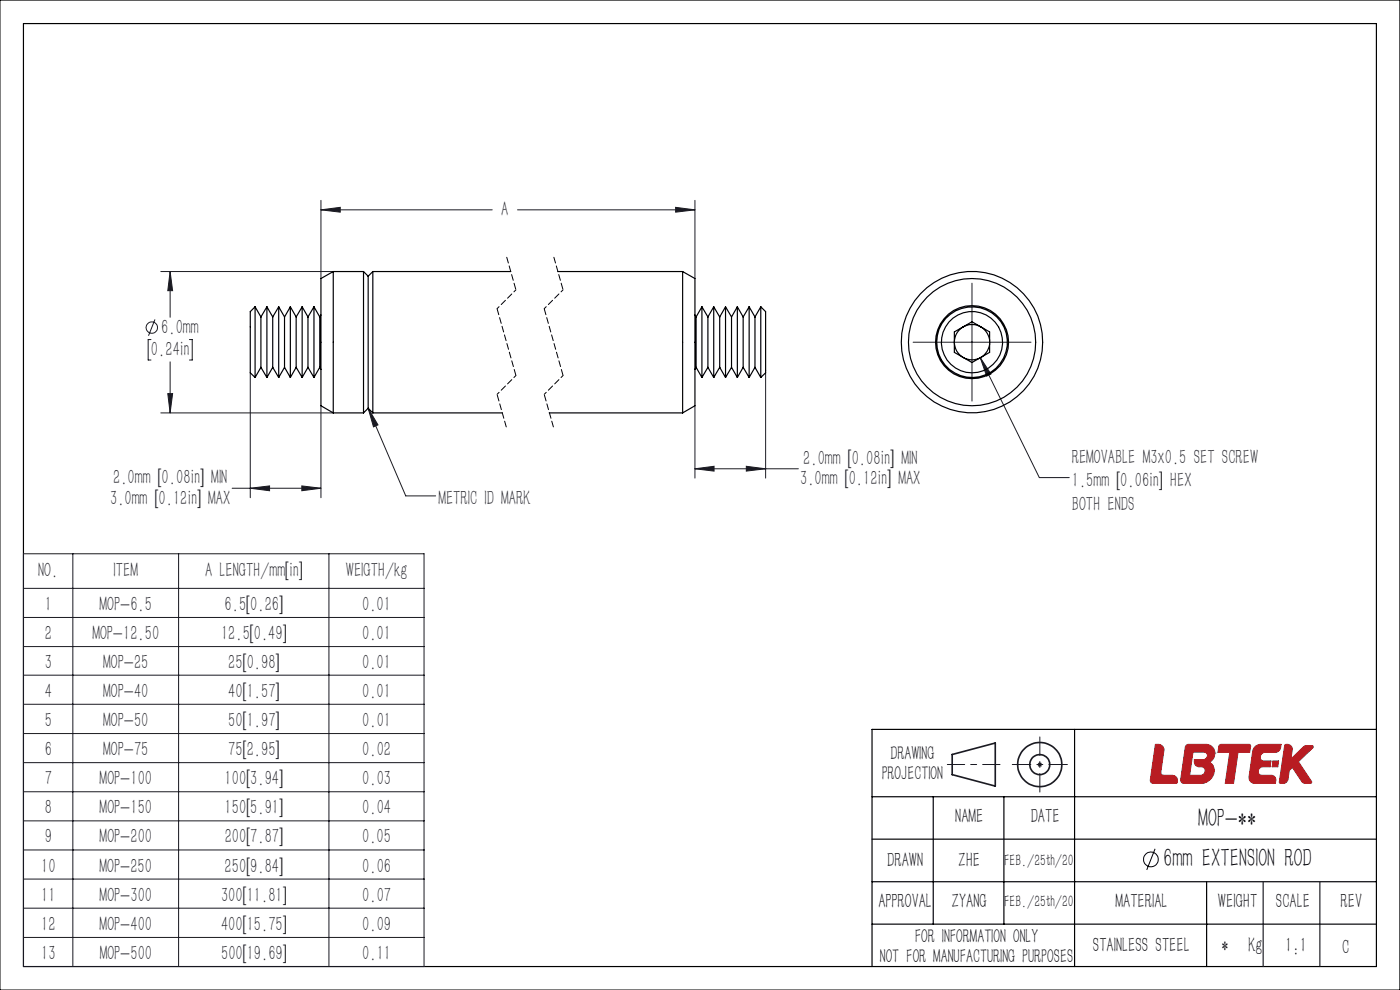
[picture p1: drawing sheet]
<svg xmlns="http://www.w3.org/2000/svg" width="297mm" height="210mm" viewBox="0 0 297 210" stroke-linecap="round" stroke-linejoin="round" font-family="sans-serif">
<path d="M220.1 162.2h1M220.2 161.8l.7 .8M220.6 161.7v1M220.9 161.8l-.7 .8" fill="none" stroke="#191924" stroke-width=".21"/>
<g fill="none" stroke="#191924" stroke-width=".35">
<path d="M202 160l9.1-2.4v9.1l-9.1-2.4z"/>
<circle cx="220.6" cy="162.2" r="4.7"/>
<circle cx="220.6" cy="162.2" r="2.13"/>
</g>
<path d="M245.1 157.9h.8a1.16 1.16 0 0 1 1 1.3l-.6 4.6a.6 .6 0 0 0 .6 .7h1.8a1.03 1.03 0 0 1 1 .5 1.03 1.03 0 0 1-.1 1.2h-4.9l-.5-.2-.1-.2zM251.5 158.2l.5-.3h3.9a2 2 0 0 1 1.9 1.7 2 2 0 0 1-1.3 2.1l.3 .1a1.83 1.83 0 0 1 .7 2.2 2.91 2.91 0 0 1-2.8 2.2h-3.5a.73 .73 0 0 1-.7-.9zM257.7 159.7h.1M258.7 158.1l.3-.2h6l.3 .2-.2 1.5h-2.5l-.9 6.6h-1.8l1-6.6h-2.5zM266.2 158.4l1.1-.5h4.5l-.1 .7a1.16 1.16 0 0 1-1.2 1h-2.1a.93 .93 0 0 0-1 .8 .93 .93 0 0 0 .7 1h1.5l-.1 1.3h-1.6a.91 .91 0 0 0-1 .7 .91 .91 0 0 0 .8 1.1h2a.98 .98 0 0 1 1 1.1l-.1 .6h-4.5a1.28 1.28 0 0 1-1.1-1.5l.7-5.3zM272.6 158a1.1 1.1 0 0 1 1.5 1.1l-.2 1.9 2.9-2.8h1.7v.4l-3.1 3 2.9 4.4-.2 .2h-1.4l-.4-.3-2.1-3.1-.7 .6-.2 1.8a1.22 1.22 0 0 1-1.6 1l-.2-.1-.1-.2zM255.7 163.6h.1M256.2 160.3h.1M256.2 160.3a.71 .71 0 0 0-.7-.7h-2.4l-.7 4.9h2.4a.98 .98 0 0 0 .9-.9M256.2 160.3a.99 .99 0 0 1-1 .8h-1.8a1.15 1.15 0 0 0 .4 1.4l1 .2a.79 .79 0 0 1 .9 .9M270.1 161.4h1.2l-.2 1.3h-1.2z" fill="none" stroke="#a72b30" stroke-width=".21"/>
<path d="M0 0h297v210h-297z" fill="none" stroke="#000" stroke-width=".21"/>
<path d="M5 5h287v200h-287zM228 154.7v50.3M292 154.7h-107v50.3M185 178h107M185 169h107M198 169v27M213 169v27M185 196h107M185 187h107M256 187v18" fill="none" stroke="#000" stroke-width=".25"/>
<path d="M201 162.2h11.1" fill="none" stroke="#191924" stroke-width=".21" stroke-dasharray="30.5 1.3 1.3 1.3" stroke-dashoffset="26.8"/>
<path d="M220.6 156.3v11.7M214.7 162.2h11.7" fill="none" stroke="#191924" stroke-width=".21" stroke-dasharray="30.5 1.3 1.3 1.3" stroke-dashoffset="26.5"/>
<path d="M268 187v18M280 187v18" fill="none" stroke="#191924" stroke-width=".25"/>
<path d="M245.1 157.9l1.2 .1 .5 .4 .1 .5-.6 5.2 .5 .4h2.1l.3 .1 .6 .6v.8l-.2 .1-5.1 .1-.4-.3-.1-.5zM253.1 159.6l-.7 4.9 2.7-.1 .6-.7-.1-.6-.5-.4-1.3-.2-.4-.7v-.7h2l.6-.5 .1-.6-.6-.4zM251.7 158l.3-.1h4l1.1 .4 .4 .5 .2 .8-.3 1.3-.9 .8 .6 .4a2.52 2.52 0 0 1-.9 3.7l-1.2 .4h-4l-.4-.3-.1-.6 1-6.9zM258.7 158l.3-.1h6l.3 .2-.2 1.5h-2.5l-.9 6.6h-1.8l1-6.6h-2.5zM266.2 158.4l.4-.3 .7-.2h4.5l-.2 1-.5 .5-.4 .2h-2.6l-.5 .4-.3 .6 .1 .5 .4 .3h1.8l-.1 1.3h-1.7l-.5 .1-.4 .7 .1 .6 .5 .4 2.7 .1 .3 .3 .2 .4-.1 .9h-4.6l-.5-.3-.4-.4-.1-.8 .7-5.4zM270.1 161.4h1.2l-.2 1.3h-1.2zM272.6 158l-1.1 8.1 .9 .1 .6-.4 .3-.5 .2-1.9 .7-.6 2.2 3.2 .3 .2h1.4l.2-.4-2.9-4.2 3.2-3-.1-.4h-1.8l-2.8 2.8 .2-2.4-.3-.5-.4-.2z" fill-rule="evenodd" fill="#b81c22"/>
<g fill="none" stroke="#191924" stroke-width=".21">
<path d="M34.1 57.6h36.6M36.1 57.6l.5 4.1h-1zM36.1 57.6v9.7M68.1 44.5l4.1-.5v1zM68.1 42.5v16.6M68.1 44.5h36.3M109.8 44.5h37.6M143.3 44l4.1 .5-4.1 .5zM147.4 42.5v16.6M32 72h-.6v4.4h.6M32.9 67.8l-1.4 3.4M36.1 76.8v10.8"/>
<path d="M40.2 72h.6v4.4h-.6M53.1 79.1v26.5M162.4 79.1v22.3M193.7 72.6h25M206.2 60.1v25M208 75.9l2.2 3.4-.9 .5zM208 75.9l12.5 25.4h6.3M34.1 87.6h36.6M35.6 83.5h1l-.5 4.1zM68.1 86.1v19.5M78.1 86.6l2.1 3.5-1 .4zM78.1 86.6l8 18.6h6.3"/>
<path d="M147.4 99.4l4.1-.5v1zM147.4 86.1v15.3M147.4 99.4h22M158.3 98.9l4.1 .5-4.1 .5zM5 117.5h85v87.5h-85zM15.5 117.5v87.5M37.9 117.5v87.5M49.2 103.6h18.9M53.1 103.6l4.1-.5v1zM64 103.1l4.1 .5-4.1 .5zM69.8 117.5v87.5M5 124.8h85"/>
<path d="M5 131h85M5 137.2h85M5 143.2h85M5 149.4h85M5 155.6h85M5 161.8h85M5 167.9h85M5 174.1h85M5 180.3h85M5 186.5h85M5 192.6h85M5 198.9h85"/>
<circle cx="32.2" cy="69.5" r="1.21"/>
</g>
<g fill="none" stroke="#000" stroke-width=".21">
<path d="M245 180l-1.7 4.5"/>
<circle cx="244.1" cy="182.3" r="1.56"/>
</g>
<path d="M107.4 54.4l2 7.1M117.4 54.4l2 7.1M105.4 83.7l2 7M115.4 83.7l2 7" fill="none" stroke="#000" stroke-width=".21" stroke-dasharray="1.3 .6" stroke-dashoffset="-.2"/>
<path d="M109.4 61.5l-4 4M109.4 79.7l-4 4M119.4 61.5l-4 4M119.4 79.7l-4 4" fill="none" stroke="#000" stroke-width=".21" stroke-dasharray="1.3 .6" stroke-dashoffset=".7"/>
<path d="M105.4 65.5l4 14.2M115.4 65.5l4 14.2" fill="none" stroke="#000" stroke-width=".21" stroke-dasharray="1.3 .6" stroke-dashoffset="-.1"/>
<g fill="#191924">
<path d="M78.1 86.6l2.1 3.5-1 .4zM208 75.9l2.2 3.4-.9 .5z"/>
<path d="M36.1 57.6l.5 4.1h-1zM35.6 83.5h1l-.5 4.1z"/>
<path d="M147.4 99.4l4.1-.5v1zM158.3 98.9l4.1 .5-4.1 .5z"/>
<path d="M68.1 44.5l4.1-.5v1zM143.3 44l4.1 .5-4.1 .5zM53.1 103.6l4.1-.5v1zM64 103.1l4.1 .5-4.1 .5z"/>
</g>
<g fill="none" stroke="#000" stroke-width=".25">
<path d="M70.7 57.6v30M70.7 57.6l-2.6 1.5v27l2.6 1.5M70.7 57.6h6.4M77.1 57.6v30M77.1 57.6l1 1M78.1 58.6v28M79.1 57.6v30M79.1 57.6h29.2M79.1 57.6l-1 1M118.3 57.6h26.5M144.8 57.6v30M144.8 57.6l2.6 1.5v27l-2.6 1.5"/>
<path d="M54.1 65.1v15M54.1 65.1l-1 1v13l1 1M54.1 65.1l1.3 2.1M55.4 67.2v10.7M55.4 77.9l-1.3 2.2M55.4 77.9l1.2 2.2M56.6 65.1v15M56.6 65.1l-1.2 2.1M56.6 65.1l1.3 2.1M57.9 67.2v10.7M57.9 77.9l1.2 2.2M57.9 77.9l-1.3 2.2"/>
<path d="M59.1 65.1v15M59.1 65.1l-1.2 2.1M59.1 65.1l1.3 2.1M60.4 67.2v10.7M60.4 77.9l-1.3 2.2M60.4 77.9l1.2 2.2M61.6 65.1v15M61.6 65.1l1.2 2.1M61.6 65.1l-1.2 2.1M62.8 67.2v10.7M62.8 77.9l-1.2 2.2M62.8 77.9l1.3 2.2"/>
<path d="M64.1 65.1v15M64.1 65.1l-1.3 2.1M64.1 65.1l1.2 2.1M65.3 67.2v10.7M65.3 77.9l-1.2 2.2M65.3 77.9l1.3 2.2M66.6 65.1v15M66.6 65.1l1.2 2.1M66.6 65.1l-1.3 2.1M67.8 67.2v10.7M67.8 77.9l-1.2 2.2M67.8 77.9l.3 .5"/>
<path d="M68.1 66.8l-.3 .4M147.4 66.8l.3 .4M147.7 67.2v10.7M147.7 77.9l-.3 .5M147.7 77.9l1.2 2.2M148.9 65.1v15M148.9 65.1l-1.2 2.1M148.9 65.1l1.3 2.1M150.2 67.2v10.7M150.2 77.9l1.2 2.2M150.2 77.9l-1.3 2.2M151.4 65.1v15"/>
<path d="M151.4 65.1l-1.2 2.1M151.4 65.1l1.3 2.1M152.7 67.2v10.7M152.7 77.9l1.2 2.2M152.7 77.9l-1.3 2.2M153.9 65.1v15M153.9 65.1l-1.2 2.1M153.9 65.1l1.3 2.1M155.2 67.2v10.7M155.2 77.9l1.2 2.2M155.2 77.9l-1.3 2.2M156.4 65.1v15"/>
<path d="M156.4 65.1l1.3 2.1M156.4 65.1l-1.2 2.1M157.7 67.2v10.7M157.7 77.9l1.2 2.2M157.7 77.9l-1.3 2.2M158.9 65.1v15M158.9 65.1l1.3 2.1M158.9 65.1l-1.2 2.1M160.2 67.2v10.7M160.2 77.9l-1.3 2.2M160.2 77.9l1.2 2.2M161.4 65.1v15"/>
<path d="M161.4 65.1l1 1v13l-1 1M161.4 65.1l-1.2 2.1M202.5 70.4l3.7-2.1 3.7 2.1v4.3l-3.7 2.2-3.7-2.2zM70.7 87.6h6.4M78.1 86.6l1 1M78.1 86.6l-1 1M79.1 87.6h27.4M116.5 87.6h28.3"/>
<circle cx="206.2" cy="72.6" r="3.7"/>
<circle cx="206.2" cy="72.6" r="7.8"/>
<circle cx="206.2" cy="72.6" r="7.5"/>
<circle cx="206.2" cy="72.6" r="15"/>
<circle cx="206.2" cy="72.6" r="13.5"/>
<circle cx="206.2" cy="72.6" r="6.5"/>
</g>
<g font-size="5.6">
<text x="254.2" y="175.4">MOP-**</text>
<text x="246.8" y="183.9">6mm EXTENSION ROD</text>
</g>
<g font-size="4.4" fill="#191924">
<text x="106.3" y="45.8">A</text>
<text x="34.2" y="70.8">6.0mm</text>
<text x="32" y="75.5">0.24in</text>
<text x="170.4" y="98.5">2.0mm [0.08in] MIN</text>
<text x="227.4" y="98.3">REMOVABLE M3x0.5 SET SCREW</text>
<text x="23.4" y="107">3.0mm [0.12in] MAX</text>
<text x="24" y="102.7">2.0mm [0.08in] MIN</text>
<text x="93" y="107.2">METRIC ID MARK</text>
<text x="169.8" y="102.9">3.0mm [0.12in] MAX</text>
<text x="227.4" y="103.3">1.5mm [0.06in] HEX</text>
<text x="227.4" y="108.3">BOTH ENDS</text>
<text x="8.1" y="122.4">NO.</text>
<text x="24.1" y="122.4">ITEM</text>
<text x="43.5" y="122.4">A LENGTH/mm[in]</text>
<text x="73.4" y="122.4">WEIGTH/kg</text>
<text x="9.5" y="129.6">1</text>
<text x="21.1" y="129.6">MOP-6.5</text>
<text x="47.7" y="129.6">6.5[0.26]</text>
<text x="76.8" y="129.6">0.01</text>
<text x="9.5" y="135.8">2</text>
<text x="19.6" y="135.8">MOP-12.50</text>
<text x="46.9" y="135.8">12.5[0.49]</text>
<text x="76.8" y="135.8">0.01</text>
<text x="9.5" y="141.9">3</text>
<text x="21.9" y="141.9">MOP-25</text>
<text x="48.4" y="141.9">25[0.98]</text>
<text x="76.8" y="141.9">0.01</text>
<text x="9.5" y="148">4</text>
<text x="21.9" y="148">MOP-40</text>
<text x="48.4" y="148">40[1.57]</text>
<text x="76.8" y="148">0.01</text>
<text x="9.5" y="154.2">5</text>
<text x="21.9" y="154.2">MOP-50</text>
<text x="48.4" y="154.2">50[1.97]</text>
<text x="76.8" y="154.2">0.01</text>
<text x="9.5" y="160.4">6</text>
<text x="21.9" y="160.4">MOP-75</text>
<text x="48.4" y="160.4">75[2.95]</text>
<text x="76.8" y="160.4">0.02</text>
<text x="9.5" y="166.5">7</text>
<text x="21.1" y="166.5">MOP-100</text>
<text x="47.7" y="166.5">100[3.94]</text>
<text x="76.8" y="166.5">0.03</text>
<text x="9.5" y="172.7">8</text>
<text x="21.1" y="172.7">MOP-150</text>
<text x="47.7" y="172.7">150[5.91]</text>
<text x="76.8" y="172.7">0.04</text>
<text x="9.5" y="178.9">9</text>
<text x="21.1" y="178.9">MOP-200</text>
<text x="47.7" y="178.9">200[7.87]</text>
<text x="76.8" y="178.9">0.05</text>
<text x="8.7" y="185.1">10</text>
<text x="21.1" y="185.1">MOP-250</text>
<text x="47.7" y="185.1">250[9.84]</text>
<text x="76.8" y="185.1">0.06</text>
<text x="8.7" y="191.3">11</text>
<text x="21.1" y="191.3">MOP-300</text>
<text x="46.9" y="191.3">300[11.81]</text>
<text x="76.8" y="191.3">0.07</text>
<text x="8.7" y="197.4">12</text>
<text x="21.1" y="197.4">MOP-400</text>
<text x="46.9" y="197.4">400[15.75]</text>
<text x="76.8" y="197.4">0.09</text>
<text x="8.7" y="203.6">13</text>
<text x="21.1" y="203.6">MOP-500</text>
<text x="46.9" y="203.6">500[19.69]</text>
<text x="76.8" y="203.6">0.11</text>
</g>
<g font-size="4.4">
<text x="202.7" y="174.7">NAME</text>
<text x="218.7" y="174.7">DATE</text>
<text x="188.2" y="184">DRAWN</text>
<text x="203.3" y="184">ZHE</text>
<text x="186.3" y="192.7">APPROVAL</text>
<text x="202" y="192.7">ZYANG</text>
<text x="236.6" y="192.7">MATERIAL</text>
<text x="258.4" y="192.7">WEIGHT</text>
<text x="270.7" y="192.7">SCALE</text>
<text x="284.4" y="192.7">REV</text>
<text x="231.9" y="201.9">STAINLESS STEEL</text>
<text x="259.1" y="201.9">*</text>
<text x="264.9" y="201.9">Kg</text>
<text x="272.7" y="201.9">1:1</text>
<text x="284.8" y="202.4">C</text>
</g>
<g font-size="4.2">
<text x="188.9" y="161.3">DRAWING</text>
<text x="187" y="165.5">PROJECTION</text>
<text x="194.1" y="200">FOR INFORMATION ONLY</text>
<text x="186.6" y="204.2">NOT FOR MANUFACTURING PURPOSES</text>
</g>
<g font-size="3.5">
<text x="213.1" y="183.7">FEB./25th/20</text>
<text x="213.1" y="192.4">FEB./25th/20</text>
</g>
</svg>
